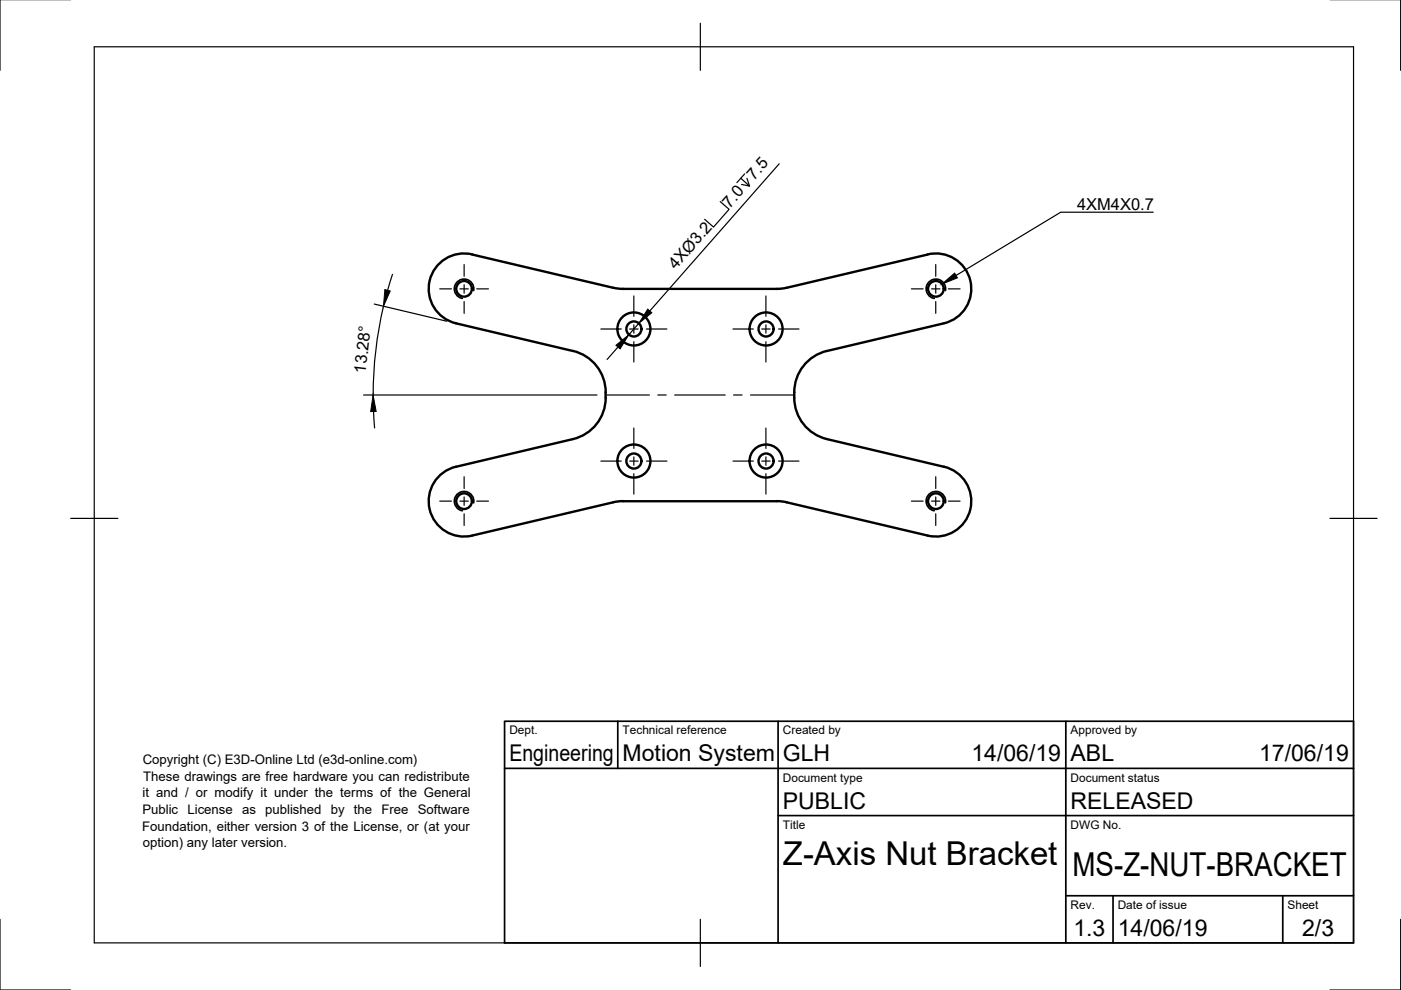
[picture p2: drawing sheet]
<svg xmlns="http://www.w3.org/2000/svg" width="297mm" height="210mm" viewBox="0 0 297 210" stroke-linecap="round" stroke-linejoin="round" font-family="sans-serif">
<!-- layer: Visible -->
<g fill="none" stroke="#000" stroke-width=".51">
<path d="M121.5 74.4l-24.8-5.9a7.5 7.5 0 0 1-5.6-9 7.5 7.5 0 0 1 9-5.5l31.2 7.2h33.4l2.1-.2 29.9-7a7.5 7.5 0 0 1 9 5.5 7.5 7.5 0 0 1-5.5 9l-24.9 5.9a9.1 9.1 0 0 0-6.9 9.9 9 9 0 0 0 6.9 8.8M121.5 74.4a9 9 0 0 1 6.9 8.8M121.5 93.1l-24.8 5.9a7.5 7.5 0 0 0-5.6 9 7.5 7.5 0 0 0 9 5.6M128.4 83.2v1.1M128.4 84.3a9 9 0 0 1-6.9 8.8M175.3 93.1l24.9 5.9a7.5 7.5 0 0 1 5.5 9 7.5 7.5 0 0 1-9 5.6M100.1 113.6l31.2-7.3 33.4-.1 2.1 .3 29.9 7.1"/>
<circle cx="98.4" cy="61.2" r="1.66"/>
<circle cx="134.4" cy="69.7" r="1.6"/>
<circle cx="134.4" cy="69.7" r="3.5"/>
<circle cx="162.4" cy="69.7" r="1.6"/>
<circle cx="162.4" cy="69.7" r="3.5"/>
<circle cx="198.4" cy="61.2" r="1.66"/>
<circle cx="134.4" cy="97.8" r="1.6"/>
<circle cx="134.4" cy="97.8" r="3.5"/>
<circle cx="162.4" cy="97.8" r="1.6"/>
<circle cx="162.4" cy="97.8" r="3.5"/>
<circle cx="98.4" cy="106.3" r="1.66"/>
<circle cx="198.4" cy="106.3" r="1.66"/>
</g>
<!-- layer: Visible Narrow -->
<path d="M100.4 61.6a2.06 2.06 0 0 0-1.6-2.4 2.06 2.06 0 0 0-2.4 1.7 2.06 2.06 0 0 0 1.6 2.4M200.5 61.6a2.06 2.06 0 0 0-1.7-2.4 2.06 2.06 0 0 0-2.4 1.7 2.06 2.06 0 0 0 1.7 2.4M100.4 106.6a2.06 2.06 0 0 0-1.6-2.4 2.06 2.06 0 0 0-2.4 1.7 2.06 2.06 0 0 0 1.6 2.4M200.5 106.6a2.06 2.06 0 0 0-1.7-2.4 2.06 2.06 0 0 0-2.4 1.7 2.06 2.06 0 0 0 1.7 2.4" fill="none" stroke="#000" stroke-width=".36"/>
<!-- layer: Border -->
<path d="M0 -.1v15M297 -.1v15M20 9.9h267v190h-267zM148.5 4.9v10M15 109.9h10M282 109.9h10M0 194.9v15h15M148.5 194.9v10M297 194.9v15h-15" fill="none" stroke="#000" stroke-width=".25"/>
<!-- layer: TitleBlock -->
<path d="M107 152.9h180v47h-180zM131 152.9v10M165 152.9v47M226 152.9v47M107 162.9h180M165 172.9h122M226 189.9h61M236 189.9v10M272 189.9v10" fill="none" stroke="#000" stroke-width=".36"/>
<!-- layer: Center Lines -->
<g fill="none" stroke="#000" stroke-width=".25">
<path d="M98.4 56.1v2.5M198.4 56.1v2.5M93.2 61.2h2.5M97.5 61.2h1.8M98.4 60.4v1.8M98.4 63.9v2.5M101.1 61.2h2.5M127.4 69.8h4.3M133.5 69.8h1.8M134.4 62.8v4.3M134.4 68.9v1.7M134.4 72.4v4.4"/>
<path d="M137.1 69.8h4.3M155.4 69.8h4.3M161.5 69.8h1.8M162.4 62.8v4.3M162.4 68.9v1.7M162.4 72.4v4.4M165.1 69.8h4.3M193.2 61.2h2.5M197.5 61.2h1.8M198.4 60.4v1.8M198.4 63.9v2.5M201.1 61.2h2.5"/>
<path d="M127.4 97.8h4.3M128.6 83.7h9.1M133.5 97.8h1.8M134.4 90.8v4.3M134.4 96.9v1.8M137.1 97.8h4.3M139.5 83.7h1.7M143 83.7h10.8M155.4 97.8h4.3M155.5 83.7h1.8M159.1 83.7h9.1M161.5 97.8h1.8"/>
<path d="M162.4 90.8v4.3M162.4 96.9v1.8M165.1 97.8h4.3M93.2 106.2h2.5M97.5 106.2h1.8M98.4 101.1v2.5M98.4 105.4v1.8M98.4 108.9v2.5M101.1 106.2h2.5M134.4 100.4v4.4M162.4 100.4v4.4M193.2 106.2h2.5"/>
<path d="M197.5 106.2h1.8M198.4 101.1v2.5M198.4 105.4v1.8M198.4 108.9v2.5M201.1 106.2h2.5"/>
</g>
<!-- layer: Annotations -->
<path d="M199.7 60.2l2.7-2.3 .6 1z" fill="#000" stroke="#000" stroke-width=".21"/>
<path d="M244.5 45h-19.6l-22.2 13.4" fill="none" stroke="#000" stroke-width=".25"/>
<!-- layer: Dimensions -->
<path d="M157.1 37.8l1.8 1.6-1.7-.3M157.9 36.9l-1.7 1.8M158.4 37.8l.5 1.6M165.2 34.7l-27.4 31.2M83.2 58.2l-1 3.3M152.7 42.7l1.9 1.7-3.3 3.7-1.9-1.6M79.4 64.5l15.3 3.6M81.3 64.9a81.9 81.9 0 0 0-2.2 18.8M131 73.6l-2.3 2.6M135.4 68.6l-2.1 2.4M77.1 83.7h49.5M79.2 87.2l.2 3.5" fill="none" stroke="#000" stroke-width=".25"/>
<path d="M81.6 61.4l1.1 .3-1.4 3.2zM130.6 73.2l2.7-2.2-1.8 3zM137.3 65.5l.9 .8-2.8 2.3zM79.1 83.7l.7 3.5-1.2 .1z" fill="#000" stroke="#000" stroke-width=".21"/>
<g font-size="7">
<text x="166" y="183.4">Z-Axis Nut Bracket</text>
<text x="227.4" y="185.8">MS-Z-NUT-BRACKET</text>
</g>
<g font-size="4.9">
<text x="108" y="161.4">Engineering</text>
<text x="132" y="161.4">Motion System</text>
<text x="166" y="161.4">GLH</text>
<text x="206" y="161.4">14/06/19</text>
<text x="227" y="161.4">ABL</text>
<text x="267" y="161.4">17/06/19</text>
<text x="166" y="171.4">PUBLIC</text>
<text x="227" y="171.4">RELEASED</text>
<text x="227.6" y="198.5">1.3</text>
<text x="237" y="198.4">14/06/19</text>
<text x="276.1" y="198.6">2/3</text>
</g>
<g font-size="3.5">
<text x="159.9" y="38.3" transform="rotate(-49 159.9 38.3)">7.5</text>
<text x="154.7" y="44.2" transform="rotate(-49 154.7 44.2)">7.0</text>
<text x="228.3" y="44.5">4XM4X0.7</text>
<text x="143.3" y="57.2" transform="rotate(-49 143.3 57.2)">4XØ3.2</text>
<text x="77.5" y="79.2" transform="rotate(-83 77.5 79.2)">13.28°</text>
</g>
<g font-size="2.8">
<text x="30.3" y="162">Copyright (C) E3D-Online Ltd (e3d-online.com)</text>
<text x="30.3" y="165.5">These drawings are free hardware you can redistribute</text>
<text x="30.2" y="172.6">Public</text>
<text x="30.2" y="169.1">it and / or modify it under the terms of the General</text>
<text x="39.8" y="172.6">License as published by</text>
<text x="75" y="172.6">the Free</text>
<text x="88.6" y="172.6">Software</text>
<text x="30.2" y="176.1">Foundation, either version 3 of the License, or (at your</text>
<text x="30.3" y="179.7">option) any later version.</text>
</g>
<g font-size="2.5">
<text x="108" y="155.7">Dept.</text>
<text x="132" y="155.7">Technical reference</text>
<text x="166" y="155.7">Created by</text>
<text x="227" y="155.7">Approved by</text>
<text x="166" y="165.7">Document type</text>
<text x="227" y="165.7">Document status</text>
<text x="166" y="175.7">Title</text>
<text x="227" y="175.7">DWG No.</text>
<text x="227" y="192.7">Rev.</text>
<text x="237" y="192.7">Date of issue</text>
<text x="273" y="192.7">Sheet</text>
</g>
</svg>
